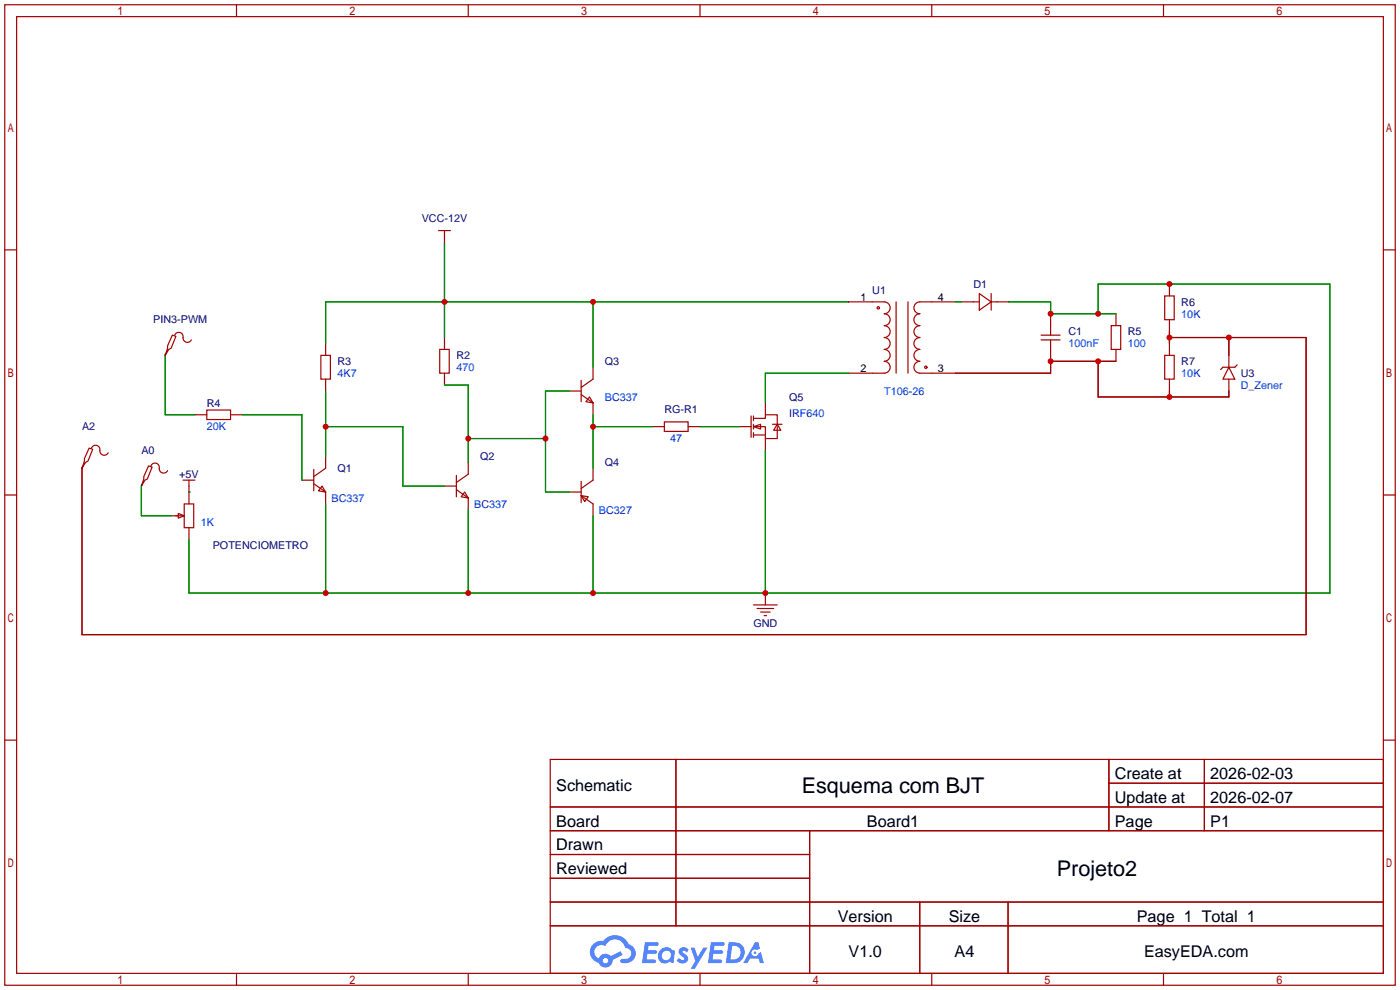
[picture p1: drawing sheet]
<svg xmlns="http://www.w3.org/2000/svg" width="299mm" height="212mm" viewBox="0 0 299 212" stroke-linecap="round" stroke-linejoin="round" font-family="sans-serif">
<g fill="none" stroke="#a10000" stroke-width=".25">
<path d="M1 1h297.2v209.6h-297.2zM3.6 3.6h292.1v204.4h-292.1zM50.5 1v2.6M100.1 1v2.6M149.6 1v2.6M199.1 1v2.6M248.7 1v2.6M1 53.4h2.6M295.7 53.4h2.5M1 105.8h2.6M295.7 105.8h2.5M1 158.2h2.6"/>
<path d="M295.7 158.2h2.5M117.6 162.3h178.1v45.7h-178.1zM117.6 172.5h178.1M117.6 177.5h178.1M144.5 162.3v35.6M173 177.5v30.5M237 162.3v15.2M237 167.4h58.7M257.4 162.3v15.2M117.6 182.6h55.4M117.6 192.8h178.1M117.6 187.7h55.4"/>
<path d="M117.6 197.9h178.1M196.6 192.8v15.2M215.4 192.8v15.2M50.5 208v2.6M100.1 208v2.6M149.6 208v2.6M199.1 208v2.6M248.7 208v2.6"/>
</g>
<g fill="#5487ff">
<path d="M145.3 202.7a1.3 1.3 0 0 1 1.9 .3l-.4 .6a.54 .54 0 0 0-.9-.2l.1 .2a1.34 1.34 0 0 1 .9 1.8 1.47 1.47 0 0 1-2.3-.1l.5-.6 .8 .5a.31 .31 0 0 0 .4-.3 .31 .31 0 0 0-.3-.4 1.12 1.12 0 0 1-.7-1.8z"/>
<path d="M147.6 202.5h.9l.6 2 1.2-2h.9l-2.7 4.6h-.9l1-1.7z"/>
<path d="M137.8 201.4h1.7a1.31 1.31 0 0 1 1.2 .2 .4 .4 0 0 1-.3 .5l-1.8 .1-.1 .9h1.6a.4 .4 0 0 1 .4 .4 .4 .4 0 0 1-.5 .4h-1.6l-.2 1.2h1.4a.46 .46 0 0 1 .5 0 .46 .46 0 0 1 .1 .5l-.4 .2h-2.6z"/>
<path d="M151.9 201.4h1.7a1.32 1.32 0 0 1 1.2 .2 .39 .39 0 0 1-.3 .5l-1.8 .1-.1 .9h1.6a.4 .4 0 0 1 .4 .4 .4 .4 0 0 1-.4 .4h-1.7l-.2 1.2h1.4a.46 .46 0 0 1 .5 0 .46 .46 0 0 1 .1 .5l-.4 .2h-2.6z"/>
<path d="M161.3 201.4h.8l.3 1.3-.6 .4a.75 .75 0 0 0-1.1 .3 .75 .75 0 0 0 .5 1 .75 .75 0 0 0 .9-.7l.5-.2 .6 2.3h-.8l-.3-.9h-1.8l-.5 .9h-1z"/>
<path d="M155.7 201.4l-.6 4.4h1.5a2.27 2.27 0 0 0 2.6-2.2 2.27 2.27 0 0 0-2.7-2.2zM156.5 202.1a1.5 1.5 0 0 1 1.8 1.6 1.5 1.5 0 0 1-1.9 1.4h-.3z"/>
<path d="M141.2 203a1.6 1.6 0 0 0-.3 2.3 1.6 1.6 0 0 0 2.3 .2l.7 .3 .3-2.4-.1-.3-.5-.1a1.58 1.58 0 0 0-2.4 0zM141.8 203.5a.98 .98 0 0 1 1.6 .4 .98 .98 0 0 1-1.1 1.3 .94 .94 0 0 1-.9-.7 .94 .94 0 0 1 .4-1z"/>
<path d="M126.8 201.8a2.37 2.37 0 0 0 1.1 4 1.54 1.54 0 0 0 1.8 1 1.54 1.54 0 0 0 1.2-1.6l2.2-1.1-.5-.8-2 1a1.57 1.57 0 0 0-2.7 .5 1.5 1.5 0 0 1-.7-2.1 1.5 1.5 0 0 1 2.2-.5 2.23 2.23 0 0 1 2.3-1.4 2.23 2.23 0 0 1 2 1.8 1.16 1.16 0 0 1 1.2 1.1 1.16 1.16 0 0 1-1.1 1.2h-.7a.47 .47 0 0 0-.5 .4 .47 .47 0 0 0 .4 .5 2.17 2.17 0 0 0 2.5-.9 2.17 2.17 0 0 0-.3-2.7l-.8-.4a3.2 3.2 0 0 0-5.5-.7l-1.1 .1zM128.8 205.3a.6 .6 0 0 1 1.2 0 .6 .6 0 0 1-1.2 0z"/>
<circle cx="161.4" cy="203.6" r=".28"/>
</g>
<g fill="none" stroke="#a10000" stroke-width=".25">
<path d="M93.7 49.3h2.6M95 49.3v2.5M35.3 75.7v.2M36.8 71.6l.8 .3-1 2.5-.5 .3-.8 1.2 .5-1.5v-.5zM37.3 71.6a.93 .93 0 0 1 1.2-.5 .93 .93 0 0 1 .6 1 .94 .94 0 0 0 .7 1 .94 .94 0 0 0 1.1-.5M68.6 75.9h2v5.1h-2zM69.6 73.4v2.5M94 74.7h2v5.1h-2zM95 72.1v2.6M95 79.8v2.5M126.7 78.5v2.5l-2.5 1.8M181.4 64.5h7.6a1.27 1.27 0 0 1 1.2 1.3 1.27 1.27 0 0 1-1.2 1.3 1.27 1.27 0 0 1 1.2 1.2 1.27 1.27 0 0 1-1.2 1.3 1.27 1.27 0 0 1 1.2 1.3 1.27 1.27 0 0 1-1.2 1.2 1.27 1.27 0 0 1 1.2 1.3 1.27 1.27 0 0 1-1.2 1.3 1.27 1.27 0 0 1 1.2 1.2 1.27 1.27 0 0 1-1.2 1.3 1.27 1.27 0 0 1 1.2 1.3 1.27 1.27 0 0 1-1.2 1.3h-7.6"/>
<path d="M191.5 64.5v15.3M194.1 64.5v15.3M204.2 64.5h-7.6a1.27 1.27 0 0 0-1.3 1.3 1.27 1.27 0 0 0 1.3 1.3 1.27 1.27 0 0 0-1.3 1.2 1.27 1.27 0 0 0 1.3 1.3 1.27 1.27 0 0 0-1.3 1.3 1.27 1.27 0 0 0 1.3 1.2 1.27 1.27 0 0 0-1.3 1.3 1.27 1.27 0 0 0 1.3 1.3 1.27 1.27 0 0 0-1.3 1.2 1.27 1.27 0 0 0 1.3 1.3 1.27 1.27 0 0 0-1.3 1.3 1.27 1.27 0 0 0 1.3 1.3h7.6M205.5 64.5h3.8M209.3 62.7l2.5 1.8-2.5 1.8zM211.8 64.5h3.8M211.8 62.7v3.6M222.5 71.6h4.1M222.5 72.6h4.1M224.5 67.1v4.5M224.5 72.6v4.6M237.5 69.6h2v5.1h-2z"/>
<path d="M238.5 67.1v2.5M238.5 74.7v2.5M248.9 63.2h2.1v5.1h-2.1zM248.9 75.9h2.1v5.1h-2.1zM249.9 60.7v2.5M249.9 68.3v2.6M249.9 73.4v2.5M262.6 78.5l1.3 2.5h-2.5zM262.6 75.9v2.6M264.4 78l-.5 .5h-2.5l-.5 .5M17.5 99.8v.3M19 95.8l.8 .2-1 2.6-.5 .2-.8 1.3 .5-1.5v-.6z"/>
<path d="M19.6 95.8a.93 .93 0 0 1 1.1-.6 .93 .93 0 0 1 .6 1.1 .94 .94 0 0 0 .7 1 .94 .94 0 0 0 1.1-.5M31.7 99.6l.8 .2-1 2.6-.5 .2-.8 1.3 .5-1.5v-.5zM32.3 99.6a.93 .93 0 0 1 1.1-.6 .93 .93 0 0 1 .6 1.1 .94 .94 0 0 0 .7 1 .94 .94 0 0 0 1.1-.5M41.7 88.6h2.5M44.2 87.6h5.1v2.1h-5.1zM49.3 88.6h2.5M69.6 81v2.6M69.6 97.5v2.6l-2.5 1.8M100.1 98.8v2.5l-2.6 1.8M121.7 83.6h2.5M124.2 84.3l2.5 1.8M124.2 81.3v4.6"/>
<path d="M126 84.8l.7 1.3-1.5-.2zM126.7 86.1v2.5M139.4 91.2h2.6M142 90.2h5.1v2h-5.1zM147.1 91.2h2.5M158 91.2h2.5M160.5 88.9v4.6M161 91.2h2.6v2.5h2.5v-2.5M161 89.4h2.6v-.8h2.5v2.1M161 91.2l1.6-.5v1zM161 88.9v1M161 90.7v1"/>
<path d="M161 92.5v1M161 93h2.6M163.6 86.1v2.5M163.6 93.7v2.6M165.1 90.7h2M166.1 90.7l.8 1.2h-1.5zM249.9 81v2.6M262.6 81v2.6M30.2 103.6v.3M36.6 110.2h2.5M38.1 109.7l1.3 .5-1.3 .5zM39.1 102.6h2.6"/>
<path d="M39.4 107.7h2v5.1h-2zM40.4 102.6v5.1M40.4 112.8v2.5M64.5 102.6h2.6M67.1 103.4l2.5 1.8M67.1 100.3v4.6M68.8 103.9l.8 1.3-1.5-.3zM69.6 105.2v2.5M95 103.9h2.5M97.5 104.6l2.6 1.8M97.5 101.6v4.6M99.3 105.2l.8 1.2-1.5-.2z"/>
<path d="M100.1 106.4v2.6M121.7 105.2h2.5M124.2 105.9l1.5 .3-.7 1zM124.2 105.9l2.5 1.8v2.5M124.2 102.9v4.5M126.7 100.1v2.5l-2.5 1.8M161 129.3h5.1M161.8 130h3.6M162.6 130.8h2M163.3 131.6h.5M163.6 126.7v2.6"/>
<circle cx="187.7" cy="65.8" r=".25"/>
<circle cx="197.9" cy="78.5" r=".25"/>
</g>
<g fill="none" stroke="#008700" stroke-width=".25">
<path d="M95 51.8v20.3M35.3 75.9v12.7h6.4M126.7 64.5v14M181.4 64.5h-111.8v8.9M181.4 79.8h-17.8v6.3M204.2 64.5h1.3M215.6 64.5h8.9v2.6h14M234.7 67.1v-6.4h49.5v66h-243.8v-11.4M51.8 88.6h12.7v14M69.6 83.6v13.9M69.6 91.2h16.5v12.7h8.9M95 82.3h5.1v16.5"/>
<path d="M100.1 93.7h16.5M121.7 83.6h-5.1v21.6h5.1M126.7 91.2h12.7M126.7 88.6v11.5M149.6 91.2h8.4M163.6 96.3v30.4M30.2 103.9v6.3h6.4M40.4 105.2h.1M69.6 107.7v19M100.1 109v17.7M126.7 110.2v16.5"/>
</g>
<path d="M234.7 77.2v7.6h27.9v-1.2M238.5 77.2h-14v2.6h-20.3M249.9 70.9v2.5M249.9 72.1h29.2v63.5h-261.6v-35.5M262.6 72.1v3.8M249.9 83.6v1.2" fill="none" stroke="#900" stroke-width=".25"/>
<g fill="#c00">
<circle cx="69.6" cy="91.2" r=".63"/>
<circle cx="100.1" cy="93.7" r=".63"/>
<circle cx="116.6" cy="93.7" r=".63"/>
<circle cx="126.7" cy="91.2" r=".63"/>
<circle cx="95" cy="64.5" r=".63"/>
<circle cx="126.7" cy="64.5" r=".63"/>
<circle cx="224.5" cy="67.1" r=".63"/>
<circle cx="234.7" cy="67.1" r=".63"/>
<circle cx="249.9" cy="60.7" r=".63"/>
<circle cx="163.6" cy="126.7" r=".63"/>
<circle cx="126.7" cy="126.7" r=".63"/>
<circle cx="100.1" cy="126.7" r=".63"/>
<circle cx="69.6" cy="126.7" r=".63"/>
<circle cx="249.9" cy="72.1" r=".63"/>
<circle cx="262.6" cy="72.1" r=".63"/>
<circle cx="249.9" cy="84.8" r=".63"/>
<circle cx="234.7" cy="77.2" r=".63"/>
<circle cx="224.5" cy="77.2" r=".63"/>
</g>
<g font-size="4.6">
<text x="171.4" y="169.4">Esquema com BJT</text>
<text x="225.9" y="187.2">Projeto2</text>
</g>
<g font-size="3.5">
<text x="238.3" y="166.5">Create at</text>
<text x="258.7" y="166.5">2026-02-03</text>
<text x="118.9" y="169.1">Schematic</text>
<text x="238.3" y="171.6">Update at</text>
<text x="258.7" y="171.6">2026-02-07</text>
<text x="118.9" y="176.7">Board</text>
<text x="185.3" y="176.7">Board1</text>
<text x="238.3" y="176.7">Page</text>
<text x="258.7" y="176.7">P1</text>
<text x="118.9" y="181.8">Drawn</text>
<text x="118.9" y="186.8">Reviewed</text>
<text x="179.1" y="197">Version</text>
<text x="202.8" y="197">Size</text>
<text x="243" y="197">Page 1 Total 1</text>
<text x="181.4" y="204.6">V1.0</text>
<text x="204" y="204.6">A4</text>
<text x="244.5" y="204.6">EasyEDA.com</text>
</g>
<g font-size="2.3" fill="#000080">
<text x="90.1" y="47.5">VCC-12V</text>
<text x="186.4" y="62.8">U1</text>
<text x="208" y="61.5">D1</text>
<text x="252.5" y="65.3">R6</text>
<text x="32.8" y="69.1">PIN3-PWM</text>
<text x="228.3" y="71.7">C1</text>
<text x="241" y="71.7">R5</text>
<text x="97.5" y="76.8">R2</text>
<text x="72.1" y="78">R3</text>
<text x="129.3" y="78">Q3</text>
<text x="252.5" y="78">R7</text>
<text x="265.2" y="80.6">U3</text>
<text x="44.2" y="86.9">R4</text>
<text x="142" y="88.2">RG-R1</text>
<text x="168.7" y="85.6">Q5</text>
<text x="17.5" y="92">A2</text>
<text x="30.2" y="97.1">A0</text>
<text x="72.1" y="100.9">Q1</text>
<text x="102.6" y="98.3">Q2</text>
<text x="129.3" y="99.6">Q4</text>
<text x="38.3" y="102.2">+5V</text>
<text x="45.5" y="117.4">POTENCIOMETRO</text>
<text x="161" y="133.9">GND</text>
</g>
<g font-size="2.3">
<text x="183.9" y="64.3">1</text>
<text x="200.4" y="64.3">4</text>
<text x="183.9" y="79.5">2</text>
<text x="200.4" y="79.5">3</text>
</g>
<g font-size="2.3" fill="#00f">
<text x="252.5" y="67.9">10K</text>
<text x="228.3" y="74.2">100nF</text>
<text x="241" y="74.2">100</text>
<text x="72.1" y="80.6">4K7</text>
<text x="97.5" y="79.3">470</text>
<text x="252.5" y="80.6">10K</text>
<text x="265.2" y="83.1">D_Zener</text>
<text x="129.3" y="85.6">BC337</text>
<text x="168.7" y="89.2">IRF640</text>
<text x="189" y="84.4">T106-26</text>
<text x="44.2" y="92">20K</text>
<text x="143.3" y="94.5">47</text>
<text x="70.9" y="107.2">BC337</text>
<text x="42.9" y="112.3">1K</text>
<text x="101.3" y="108.5">BC337</text>
<text x="128" y="109.8">BC327</text>
</g>
</svg>
